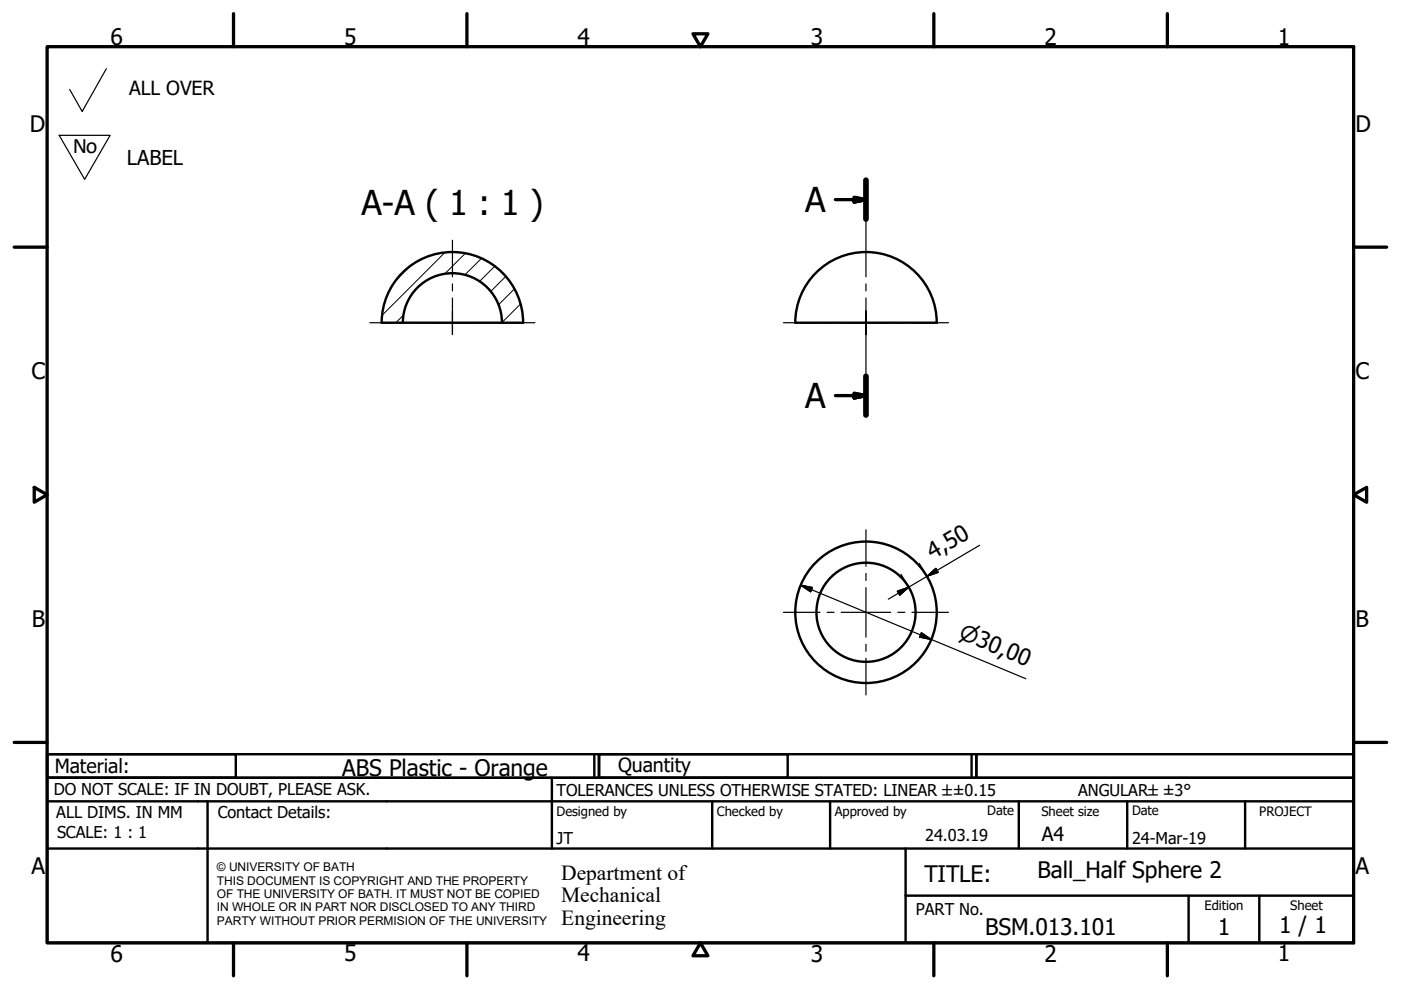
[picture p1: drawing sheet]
<svg xmlns="http://www.w3.org/2000/svg" width="297mm" height="210mm" viewBox="0 0 297 210" stroke-linecap="round" stroke-linejoin="round" font-family="sans-serif">
<!-- layer: Hatch (ISO) -->
<path d="M86.8 56.6l-2.9 2.9M94.3 53.5l-13.3 13.3M98.6 53.7l-4.3 4.4M102.1 54.8l-3.6 3.5M104.9 56.5l-3.2 3.2M107.2 58.6l-3.2 3.2M85.6 66.8l-1.7 1.6M109.1 61.2l-3.4 3.4M110.3 64.5l-3.9 3.9M110.9 68.4h.1" fill="none" stroke="#000" stroke-width=".21"/>
<!-- layer: Visible (ISO) -->
<g fill="none" stroke="#000" stroke-width=".51">
<path d="M85.3 57.8a15 15 0 0 1 16.4-3.2 15 15 0 0 1 9.2 13.8h-30a14.9 14.9 0 0 1 4.4-10.6zM173 57.8a15 15 0 0 1 16.4-3.2 15 15 0 0 1 9.2 13.8h-30a14.9 14.9 0 0 1 4.4-10.6zM85.4 68.4a10.5 10.5 0 0 1 10.5-10.5 10.5 10.5 0 0 1 10.5 10.5"/>
<circle cx="183.6" cy="129.8" r="10.5"/>
<circle cx="183.6" cy="129.8" r="15"/>
</g>
<!-- layer: Section Line (ISO) -->
<path d="M183.6 38.2v8.3M183.6 79.8v8.2" fill="none" stroke="#000" stroke-width="1.2"/>
<path d="M177.1 42.3h6.5M181.1 41.8l2.5 .5-2.5 .5zM177.1 83.9h6.5M181.1 83.4l2.5 .5-2.5 .5z" fill="none" stroke="#000" stroke-width=".7"/>
<path d="M181.1 42.8l2.5-.5zM181.1 41.8l2.5 .5-2.5 .5zM181.1 84.4l2.5-.5zM181.1 83.4l2.5 .5-2.5 .5z" fill="#000" stroke="#000" stroke-width=".7"/>
<!-- layer: Border (ISO) -->
<g fill="none" stroke="#000" stroke-width=".7">
<path d="M10 9.9h277v190h-277zM49.5 2.9v7M99 2.9v7M146.9 7.2h3.2l-1.6 2.7zM198 2.9v7M247.5 2.9v7M3 52.4h7M287 52.4h7M7.3 103.3l2.7 1.6-2.7 1.6zM287 104.9l2.8-1.6v3.2zM3 157.4h7M287 157.4h7"/>
<path d="M49.5 199.9v7M99 199.9v7M148.5 199.9l1.6 2.7h-3.2zM198 199.9v7M247.5 199.9v7"/>
</g>
<!-- layer: Title (ISO) -->
<g fill="none" stroke="#000" stroke-width=".51">
<path d="M10 159.9h40v5h-40zM10 159.9h117v5h-117zM126 159.9v5M127 159.9h40v5h-40zM127 159.9h80v5h-80zM206 159.9v5M207 159.9h80v5h-80zM10 169.9v-5h277v5M10 169.9h277v30h-277zM10 179.9h277M44 169.9v30M117 164.9v15"/>
<path d="M151 169.9v10M176 169.9v10M192 179.9v20M216 169.9v10M239 169.9v10M264 169.9v10M192 189.9h95M252 189.9v10M267 189.9v10"/>
</g>
<!-- layer: Center Mark (ISO) -->
<g fill="none" stroke="#000" stroke-width=".25">
<path d="M95.9 50.9v7.8M183.6 42.8v15.9M78.4 68.4h7.8M87.7 68.4h1.5M90.7 68.4h5.2h-2.5M95.9 63.2v5.2v-2.5M95.9 70.9v-2.5v2.5M95.9 60.2v1.5M98.4 68.4h-2.5h5.3M102.7 68.4h1.5M105.7 68.4h7.7M166.1 68.4h7.8"/>
<path d="M175.4 68.4h1.4M178.4 68.4h5.2h-2.5M183.6 63.2v5.2v-2.5M183.6 70.9v-2.5v16.9M183.6 60.2v1.5M186.1 68.4h-2.5h5.2M190.4 68.4h1.5M193.4 68.4h7.7M183.6 112.3v7.8M166.1 129.8h7.8M175.4 129.8h1.4M178.4 129.8h10.4"/>
<path d="M183.6 121.6v1.5M183.6 124.6v10.5M183.6 136.6v1.5M183.6 139.6v7.7M190.4 129.8h1.5M193.4 129.8h7.7"/>
</g>
<!-- layer: Dimension (ISO) -->
<path d="M194.9 119.5l1.6 2.7M207.7 115.6l-11.2 6.6M169.8 124.1l2.5 .5-.4 .9zM169.8 124.1l47.7 19.8M190.2 125.3l2.5-.8-1.9 1.7zM191 121.8l1.7 2.7M195.3 134.1l2.2 1.5-2.5-.5zM196.5 122.2l1.9-1.7 .5 .9zM196.5 122.2l-8.2 4.8" fill="none" stroke="#000" stroke-width=".25"/>
<path d="M169.8 124.1l2.5 .5zM169.8 124.1l2.5 .5-.4 .9zM190.8 126.2l1.9-1.7zM190.2 125.3l2.5-.8-1.9 1.7zM195 135.1l2.5 .5zM195.3 134.1l2.2 1.5-2.5-.5zM196.5 122.2l1.9-1.7zM196.5 122.2l1.9-1.7 .5 .9z" fill="#000" stroke="#000" stroke-width=".25"/>
<!-- layer: Sketch Geometry (ISO) -->
<path d="M22.5 14.6l-5.1 9-2.6-4.6M12.6 28.7h10.7l-5.4 9.3z" fill="none" stroke="#000" stroke-width=".25"/>
<g font-size="7.3">
<text x="76.7" y="45.5">A-A ( 1 : 1 )</text>
<text x="170.7" y="45">A</text>
<text x="170.7" y="86.5">A</text>
</g>
<g font-size="4.8">
<text x="23.4" y="9.5">6</text>
<text x="72.9" y="9.5">5</text>
<text x="122.4" y="9.5">4</text>
<text x="171.9" y="9.5">3</text>
<text x="221.4" y="9.5">2</text>
<text x="270.9" y="9.5">1</text>
<text x="6.3" y="27.9">D</text>
<text x="287.4" y="27.9">D</text>
<text x="6.7" y="80.4">C</text>
<text x="287.4" y="80.4">C</text>
<text x="197.8" y="118.7" transform="rotate(-31 197.8 118.7)">4,50</text>
<text x="6.8" y="132.9">B</text>
<text x="287.4" y="132.9">B</text>
<text x="72.6" y="164.5">ABS Plastic - Orange</text>
<text x="6.7" y="185.4">A</text>
<text x="287.4" y="185.4">A</text>
<text x="196" y="187">TITLE:</text>
<text x="220" y="186.3">Ball_Half Sphere 2</text>
<text x="271.2" y="197.9">1 / 1</text>
<text x="23.4" y="203.9">6</text>
<text x="72.9" y="203.8">5</text>
<text x="122.4" y="203.8">4</text>
<text x="171.9" y="203.9">3</text>
<text x="208.9" y="198.2">BSM.013.101</text>
<text x="221.4" y="203.9">2</text>
<text x="258.2" y="198.2">1</text>
<text x="270.9" y="203.8">1</text>
</g>
<text font-size="4.7" x="15.5" y="32.5">No</text>
<g font-size="4.6">
<text x="203.1" y="135.3" transform="rotate(23 203.1 135.3)">⌀30,00</text>
<text x="119" y="186.5">Department of</text>
<text x="119" y="191.3">Mechanical</text>
<text x="119" y="196">Engineering</text>
</g>
<text font-size="4.3" x="26.9" y="34.9">LABEL</text>
<g font-size="4.1">
<text x="27.4" y="20">ALL OVER</text>
<text x="11.6" y="163.9">Material:</text>
<text x="131" y="163.7">Quantity</text>
<text x="220.9" y="178.4">A4</text>
</g>
<g font-size="3.5">
<text x="11.4" y="168.5">DO NOT SCALE: IF IN DOUBT, PLEASE ASK.</text>
<text x="11.9" y="173.5">ALL DIMS. IN MM</text>
<text x="46.2" y="173.5">Contact Details:</text>
<text x="118" y="168.8">TOLERANCES UNLESS OTHERWISE STATED: LINEAR ±±0.15</text>
<text x="228.6" y="168.8">ANGULAR±±3°</text>
<text x="12.1" y="177.6">SCALE: 1 : 1</text>
<text x="118" y="178.9">JT</text>
<text x="196.2" y="178.3">24.03.19</text>
<text x="240" y="178.9">24-Mar-19</text>
<text x="194.2" y="194.1">PART No.</text>
</g>
<g font-size="2.8">
<text x="118" y="173">Designed by</text>
<text x="152" y="173">Checked by</text>
<text x="177" y="173">Approved by</text>
<text x="209.3" y="172.9">Date</text>
<text x="220.8" y="173">Sheet size</text>
<text x="240" y="172.9">Date</text>
<text x="267" y="172.9">PROJECT</text>
<text x="255.4" y="193">Edition</text>
<text x="273.6" y="193">Sheet</text>
</g>
<g font-size="2.5">
<text x="46" y="184.7">© UNIVERSITY OF BATH</text>
<text x="46" y="187.6">THIS DOCUMENT IS COPYRIGHT AND THE PROPERTY</text>
<text x="46" y="190.4">OF THE UNIVERSITY OF BATH. IT MUST NOT BE COPIED</text>
<text x="46" y="193.2">IN WHOLE OR IN PART NOR DISCLOSED TO ANY THIRD</text>
<text x="46" y="196.1">PARTY WITHOUT PRIOR PERMISION OF THE UNIVERSITY</text>
</g>
</svg>
